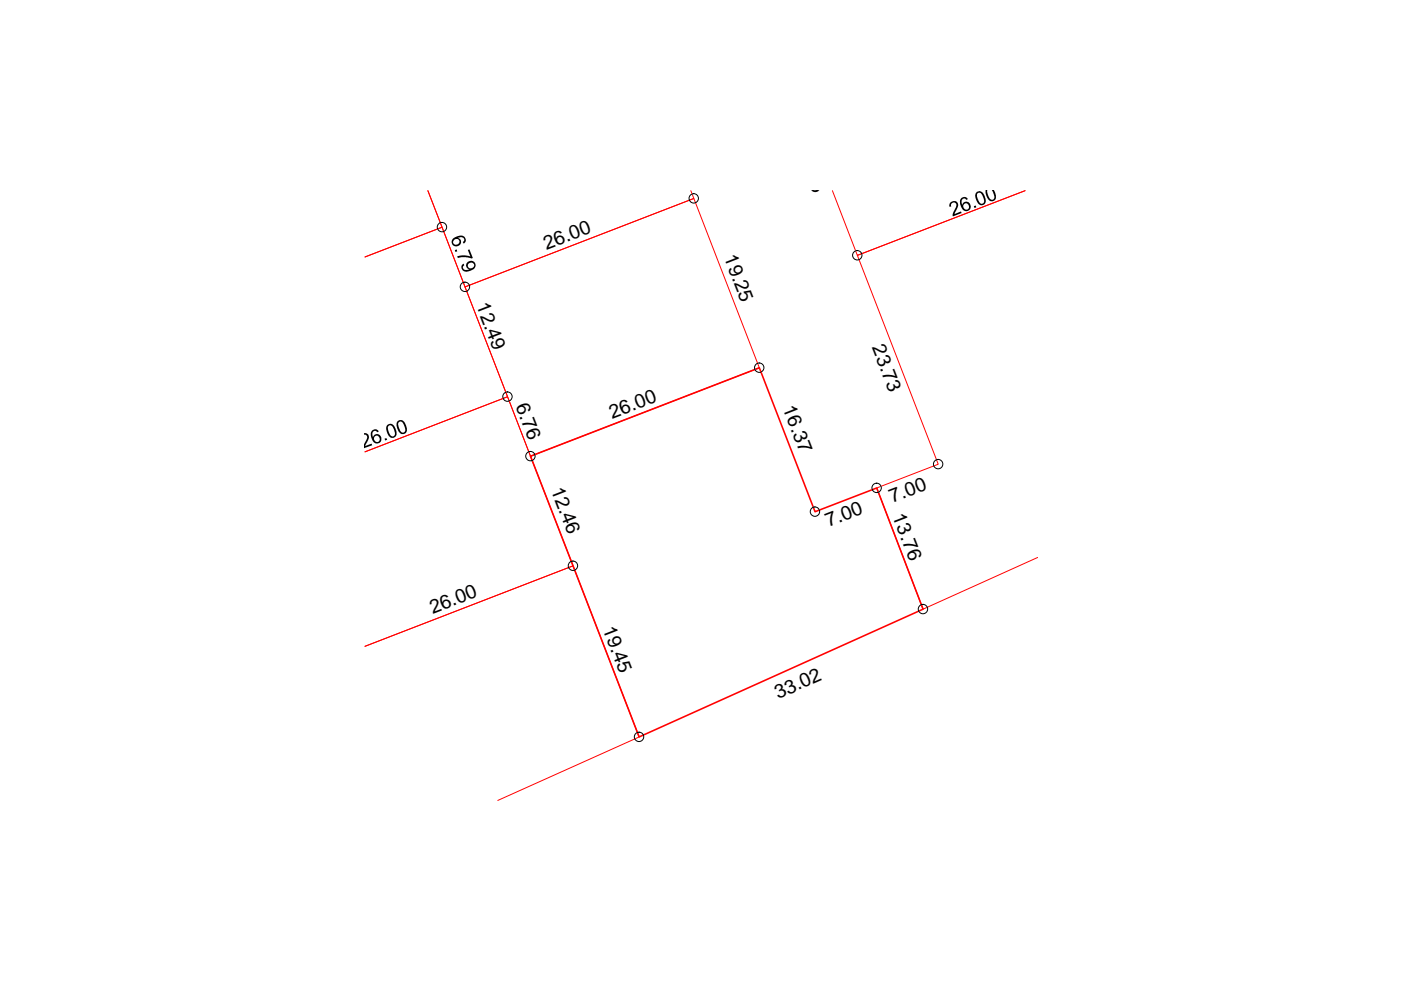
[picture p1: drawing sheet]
<svg xmlns="http://www.w3.org/2000/svg" width="297mm" height="210mm" viewBox="0 0 297 210" stroke-linecap="round" stroke-linejoin="round" font-family="sans-serif">
<path d="M146.5 40.4l.6 1.7-48.5 18.7-7.9-20.4 3 7.8-16.3 6.3 16.3-6.3 13.9 35.9-30.2 11.7 30.2-11.7 13.9 35.9-44.1 17 44.1-17 14 36.3-30 13.4M176.5 40.4l5.3 13.7 35.5-13.7-35.5 13.7 17.1 44.3-13 5.1 9.8 25.7 24.3-11M98.6 60.8l48.5-18.7 13.9 35.9-48.5 18.7z" fill="none" stroke="#f00" stroke-width=".21"/>
<path d="M112.5 96.7l48.5-18.7 11.8 30.5 13.1-5 9.8 25.7-60.2 27.1z" fill="none" stroke="#f00" stroke-width=".34"/>
<g fill="none" stroke="#000" stroke-width=".21">
<circle cx="93.7" cy="48.2" r=".99"/>
<circle cx="147.1" cy="42.1" r=".99"/>
<circle cx="181.8" cy="54.1" r=".99"/>
<circle cx="98.6" cy="60.8" r=".99"/>
<circle cx="161" cy="78" r=".99"/>
<circle cx="107.6" cy="84.1" r=".99"/>
<circle cx="112.5" cy="96.7" r=".99"/>
<circle cx="198.9" cy="98.4" r=".99"/>
<circle cx="121.5" cy="120" r=".99"/>
<circle cx="172.8" cy="108.5" r=".99"/>
<circle cx="185.9" cy="103.4" r=".99"/>
<circle cx="195.7" cy="129.1" r=".99"/>
<circle cx="135.5" cy="156.2" r=".99"/>
</g>
<g fill="#000">
<path d="M96.4 53l.4-.1 .1 .4-.3 .1zM97 54.3l1.7-.2 1 .3-.5-1.4 .3-.1 .7 1.8-.2 .1-1.2-.3-1.7 .2zM201.4 43l.4-.3 .8-.1 .5 .6v.6l-.7 1.6 1.4-.6 .1 .4-1.9 .7v-.6l.6-1.3 .2-.7-.3-.3h-.5l-.4 .3 .1 .5-.4 .1v-.4zM206.5 43.7l.3-.1 .2 .3-.4 .2zM77.3 91.8l.7 .2 .2 .6-.1 .5-.7 1.5 1.4-.5 .1 .3-1.6 .7v-1.2l.5-.9v-.6a.28 .28 0 0 0-.4-.3 .28 .28 0 0 0-.1 .5v.4zM81.5 93l.4-.1 .2 .4-.4 .1z"/>
<path d="M95.9 50.7l1-.6 1.1-.1 .6 .3 .2 .8-.5 .5-.2-.3 .3-.3-.1-.5-.4-.2-.8 .1 .6 .5v.6l-.4 .6-.8 .1-.4-.2-.3-.4v-.5zM96.3 50.8l-.2 .5 .2 .5 .4 .1 .6-.3 .1-.5-.2-.3-.6-.1z"/>
<path d="M98 56l.3-.1 .1 .3-.3 .6 .5 .4 .9-.1-.5-.3-.2-.5 .2-.6 .5-.3 .5-.1 .5 .2 .3 .4v.5l-.4 .7-1 .4-.6 .1-.7-.2-.2-.4-.1-.6zM99.2 56.3a.65 .65 0 0 0 1.3 0 .65 .65 0 0 0-1.3 0z"/>
<path d="M203.7 42.1l.8-.4 .4 .1 .3 .4-.3 .2-.4-.3-.4 .1-.2 .3v.6l.1 .3 .4-.5 .3-.1h.6l.3 .3 .2 .8-.4 .8h-.8l-.6-.5-.5-1v-.7zM204.4 43.3l-.2 .3 .2 .6 .3 .3 .5-.1 .2-.3-.1-.7-.4-.3z"/>
<path d="M207 40.8l.7-.3 .8 .5 .5 1.3v.7l-.4 .4-.7 .1-.7-.6-.4-1.2v-.6zM207.3 41l-.2 .7 .5 1.1 .3 .4 .5-.1 .3-.6-.5-1.2-.3-.4z"/>
<path d="M209 40.3h1.4a.82 .82 0 0 1 .7 .9l-.1 1.1-.5 .4-.6-.1-.3-.2-.4-.7zM209.3 40.3v.5l.3 .8 .2 .5 .5 .3 .3-.1 .2-.3v-.6l-.3-.7a.8 .8 0 0 0-1-.4z"/>
<path d="M78.8 91.4l.5-.3 .5-.1 .5 .4-.3 .3-.3-.3h-.5l-.2 .3v.6l.1 .4 .1-.4 .6-.3 .5 .1 .4 .3 .2 .9-.4 .6-.8 .1-.6-.4-.5-1.2v-.6zM79.5 92.5l-.2 .3 .1 .6 .4 .3 .5-.1 .2-.3-.1-.6-.4-.3z"/>
<path d="M82.1 90.1l.7-.3 .5 .2 .4 .4 .4 1.1v.7l-.4 .5-.8 .1-.5-.4-.5-1.3zM82.4 90.3l-.2 .5 .3 .9 .4 .7 .5 .1 .3-.4-.2-1.1-.5-.7-.4-.1z"/>
<path d="M84.2 89.4l.5-.3h.5l.6 .5 .5 1.2-.1 .7-.3 .4-.8 .1-.6-.6-.4-1.1zM84.6 89.5l-.2 .6 .4 1.1 .3 .5h.5l.3-.4-.2-1.1-.5-.7-.4-.1z"/>
</g>
<g font-size="4.1">
<text x="168.7" y="31.5" transform="rotate(69 168.7 31.5)">19.25</text>
<text x="115.9" y="53" transform="rotate(-21 115.9 53)">26.00</text>
<text x="153.5" y="54.6" transform="rotate(69 153.5 54.6)">19.25</text>
<text x="100.9" y="64.8" transform="rotate(69 100.9 64.8)">12.49</text>
<text x="184.8" y="73.7" transform="rotate(69 184.8 73.7)">23.73</text>
<text x="109.3" y="86" transform="rotate(69 109.3 86)">6.76</text>
<text x="129.8" y="88.8" transform="rotate(-21 129.8 88.8)">26.00</text>
<text x="165.9" y="86.6" transform="rotate(69 165.9 86.6)">16.37</text>
<text x="116.8" y="103.8" transform="rotate(69 116.8 103.8)">12.46</text>
<text x="189.2" y="106.6" transform="rotate(-21 189.2 106.6)">7.00</text>
<text x="175.7" y="111.7" transform="rotate(-21 175.7 111.7)">7.00</text>
<text x="189.2" y="109.5" transform="rotate(69 189.2 109.5)">13.76</text>
<text x="91.7" y="130.1" transform="rotate(-21 91.7 130.1)">26.00</text>
<text x="127.7" y="133.3" transform="rotate(69 127.7 133.3)">19.45</text>
<text x="165" y="148.2" transform="rotate(-24 165 148.2)">33.02</text>
<text x="100.6" y="176.8" transform="rotate(-24 100.6 176.8)">33.03</text>
</g>
</svg>
